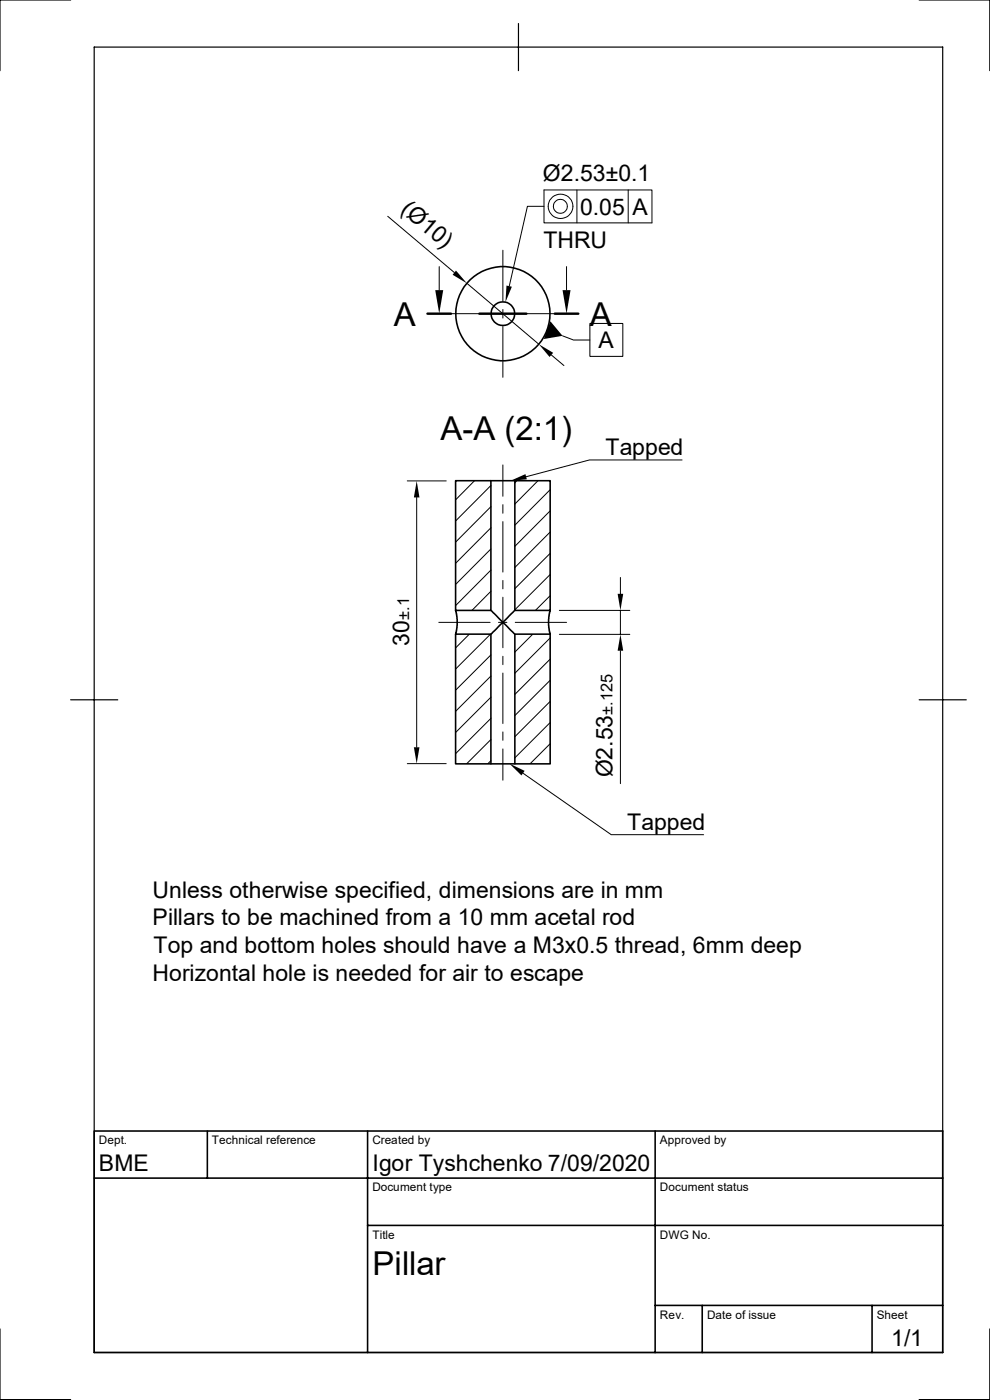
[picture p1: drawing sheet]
<svg xmlns="http://www.w3.org/2000/svg" width="210mm" height="297mm" viewBox="0 0 210 297" stroke-linecap="round" stroke-linejoin="round" font-family="sans-serif">
<g fill="none" stroke="#000" stroke-width=".34">
<path d="M96.6 102h7.5v27.5h-7.5zM104.1 102h5.1M109.2 102h7.5v27.5h-7.5zM96.6 129.5l.3 1.4 .1 1.2-.4 2.4M96.6 134.5h7.5v27.6h-7.5zM104.1 134.5l2.6-2.5 2.5 2.5M109.2 134.5h7.5v27.6h-7.5zM109.2 129.5l-2.5 2.5-2.6-2.5M116.7 129.5l-.3 1.9v1.7l.3 1.4M104.1 162.1h5.1M20 239.9h180v47h-180zM44 239.9v10"/>
<path d="M78 239.9v47M139 239.9v47M20 249.9h180M78 260h122M139 276.9h61M149 276.9v10M185 276.9v10"/>
<circle cx="106.7" cy="66.5" r="2.51"/>
<circle cx="106.7" cy="66.5" r="10"/>
</g>
<path d="M15 0h-15v15M20 10h180v276.9h-180zM110 5v10M195 0h15v15M15 148.5h10M195 148.5h10M0 281.9v15h15M210 281.9v15h-15" fill="none" stroke="#000" stroke-width=".25"/>
<g fill="none" stroke="#000" stroke-width=".21">
<path d="M82.3 45.9l14.1 11.9M93.2 56.6v5M106.7 53.1v10.8M115.4 43.8h-3.5l-3.9 16.9M115.4 40.3h22.9v7h-22.9zM120.2 56.6v5M122.4 40.3v7M133.3 40.3v7M93.2 66.5h10.8M99.1 60.1l15.2 12.9M105.8 66.5h1.8M106.7 65.7v1.8"/>
<path d="M106.7 69.3v10.8M109.3 66.5h10.9M117 75.3l2.6 2.3M119.3 71.2l2.4 .9h3.4M125.1 68.6h7v7h-7zM106.7 98.6v6.7M144.7 97.6h-19.6l-13.5 3.5M86.4 102h8.3M88.4 105.5v53M100.6 102l-3.9 4M104.1 103l-7.4 7.5M104.1 107.5l-7.4 7.5"/>
<path d="M104.1 112l-7.4 7.5M104.1 116.5l-7.4 7.5M106.7 107.1v1.8M106.7 110.7v10.7M109.6 102l-.4 .4M114.1 102l-4.9 4.9M116.7 103.9l-7.5 7.5M116.7 108.4l-7.5 7.5M116.7 112.9l-7.5 7.5M116.7 117.4l-7.5 7.5M93.1 132h10.9M99.5 134.6l-2.8 2.8"/>
<path d="M104 134.6l-7.3 7.3M104.1 120.9l-7.4 7.5M104.1 125.4l-4 4.1M104.1 138.9l-7.4 7.5M105.7 132h1.8M106.7 123.1v1.8M106.7 126.7v10.7M106.7 139.2v1.8M109.3 132h10.9M113 134.6l-3.8 3.7M116.7 121.9l-7.5 7.5M116.7 126.4l-3.1 3.1"/>
<path d="M116.7 135.4l-7.5 7.4M116.7 139.9l-7.5 7.4M118.7 129.5h14.9M118.7 134.6h14.9M131.6 122.5v3.5M131.6 129.5v5.1M131.6 138v28.2M104.1 143.4l-7.4 7.5M104.1 147.9l-7.4 7.5M104.1 152.4l-7.4 7.5M104.1 156.9l-5.1 5.1M106.7 158.9v6.6"/>
<path d="M106.7 142.8v10.7M106.7 155.3v1.8M116.7 144.4l-7.5 7.4M116.7 148.8l-7.5 7.5M116.7 153.3l-7.5 7.5M116.7 157.8l-4.2 4.2M86.4 162h8.3M104.1 161.4l-.6 .6M111 164l18.7 13.1h19.6"/>
<circle cx="118.9" cy="43.8" r="1.48"/>
<circle cx="118.9" cy="43.8" r="2.61"/>
</g>
<path d="M96.7 57.4l2.4 2.7-3.1-1.8zM92.3 61.6h1.7l-.8 4.9zM107.4 60.6l1.2 .2-1.4 3.3zM114.3 73l3 1.8-.7 .9zM116.8 68.2l2.5 3-3.9 .7zM119.3 61.6h1.7l-.8 4.9zM88.4 102l.6 3.5h-1.2zM108.2 102l3.3-1.4 .3 1.1zM131 126h1.2l-.6 3.5zM131.6 134.6l.6 3.4h-1.2zM87.8 158.5h1.2l-.6 3.5zM108.1 162l3.2 1.5-.7 1z" fill="#000"/>
<path d="M90.7 66.5h5M101.7 66.5h10M117.7 66.5h5" fill="none" stroke="#000" stroke-width=".51"/>
<g font-size="7">
<text x="83.5" y="69.1">A</text>
<text x="125.2" y="69.1">A</text>
<text x="93.4" y="93.4">A-A (2:1)</text>
<text x="79" y="270.5">Pillar</text>
</g>
<g font-size="4.9">
<text x="115.2" y="38.4">Ø2.53±0.1</text>
<text x="84.8" y="44.7" transform="rotate(40 84.8 44.7)">(Ø10)</text>
<text x="123.1" y="45.5">0.05</text>
<text x="134.2" y="45.6">A</text>
<text x="115.3" y="52.5">THRU</text>
<text x="127" y="73.9">A</text>
<text x="128.4" y="96.6">Tapped</text>
<text x="86.8" y="136.9" transform="rotate(-90 86.8 136.9)">30</text>
<text x="130" y="164.9" transform="rotate(-90 130 164.9)">Ø2.53</text>
<text x="133.1" y="176.1">Tapped</text>
<text x="32.3" y="190.5">Unless otherwise specified, dimensions are in mm</text>
<text x="32.3" y="196.3">Pillars to be machined from a 10 mm acetal rod</text>
<text x="32.6" y="202.2">Top and bottom holes should have a M3x0.5 thread, 6mm deep</text>
<text x="32.3" y="208.1">Horizontal hole is needed for air to escape</text>
<text x="21" y="248.5">BME</text>
<text x="79" y="248.5">Igor Tyshchenko 7/09/2020</text>
<text x="189.1" y="285.6">1/1</text>
</g>
<g font-size="3.5">
<text x="86.8" y="131.5" transform="rotate(-90 86.8 131.5)">±.1</text>
<text x="130" y="151.6" transform="rotate(-90 130 151.6)">±.125</text>
</g>
<g font-size="2.5">
<text x="21" y="242.7">Dept.</text>
<text x="45" y="242.7">Technical reference</text>
<text x="79" y="242.7">Created by</text>
<text x="140" y="242.7">Approved by</text>
<text x="79" y="252.8">Document type</text>
<text x="140" y="252.8">Document status</text>
<text x="79" y="262.8">Title</text>
<text x="140" y="262.8">DWG No.</text>
<text x="140" y="279.7">Rev.</text>
<text x="150" y="279.7">Date of issue</text>
<text x="186" y="279.7">Sheet</text>
</g>
</svg>
